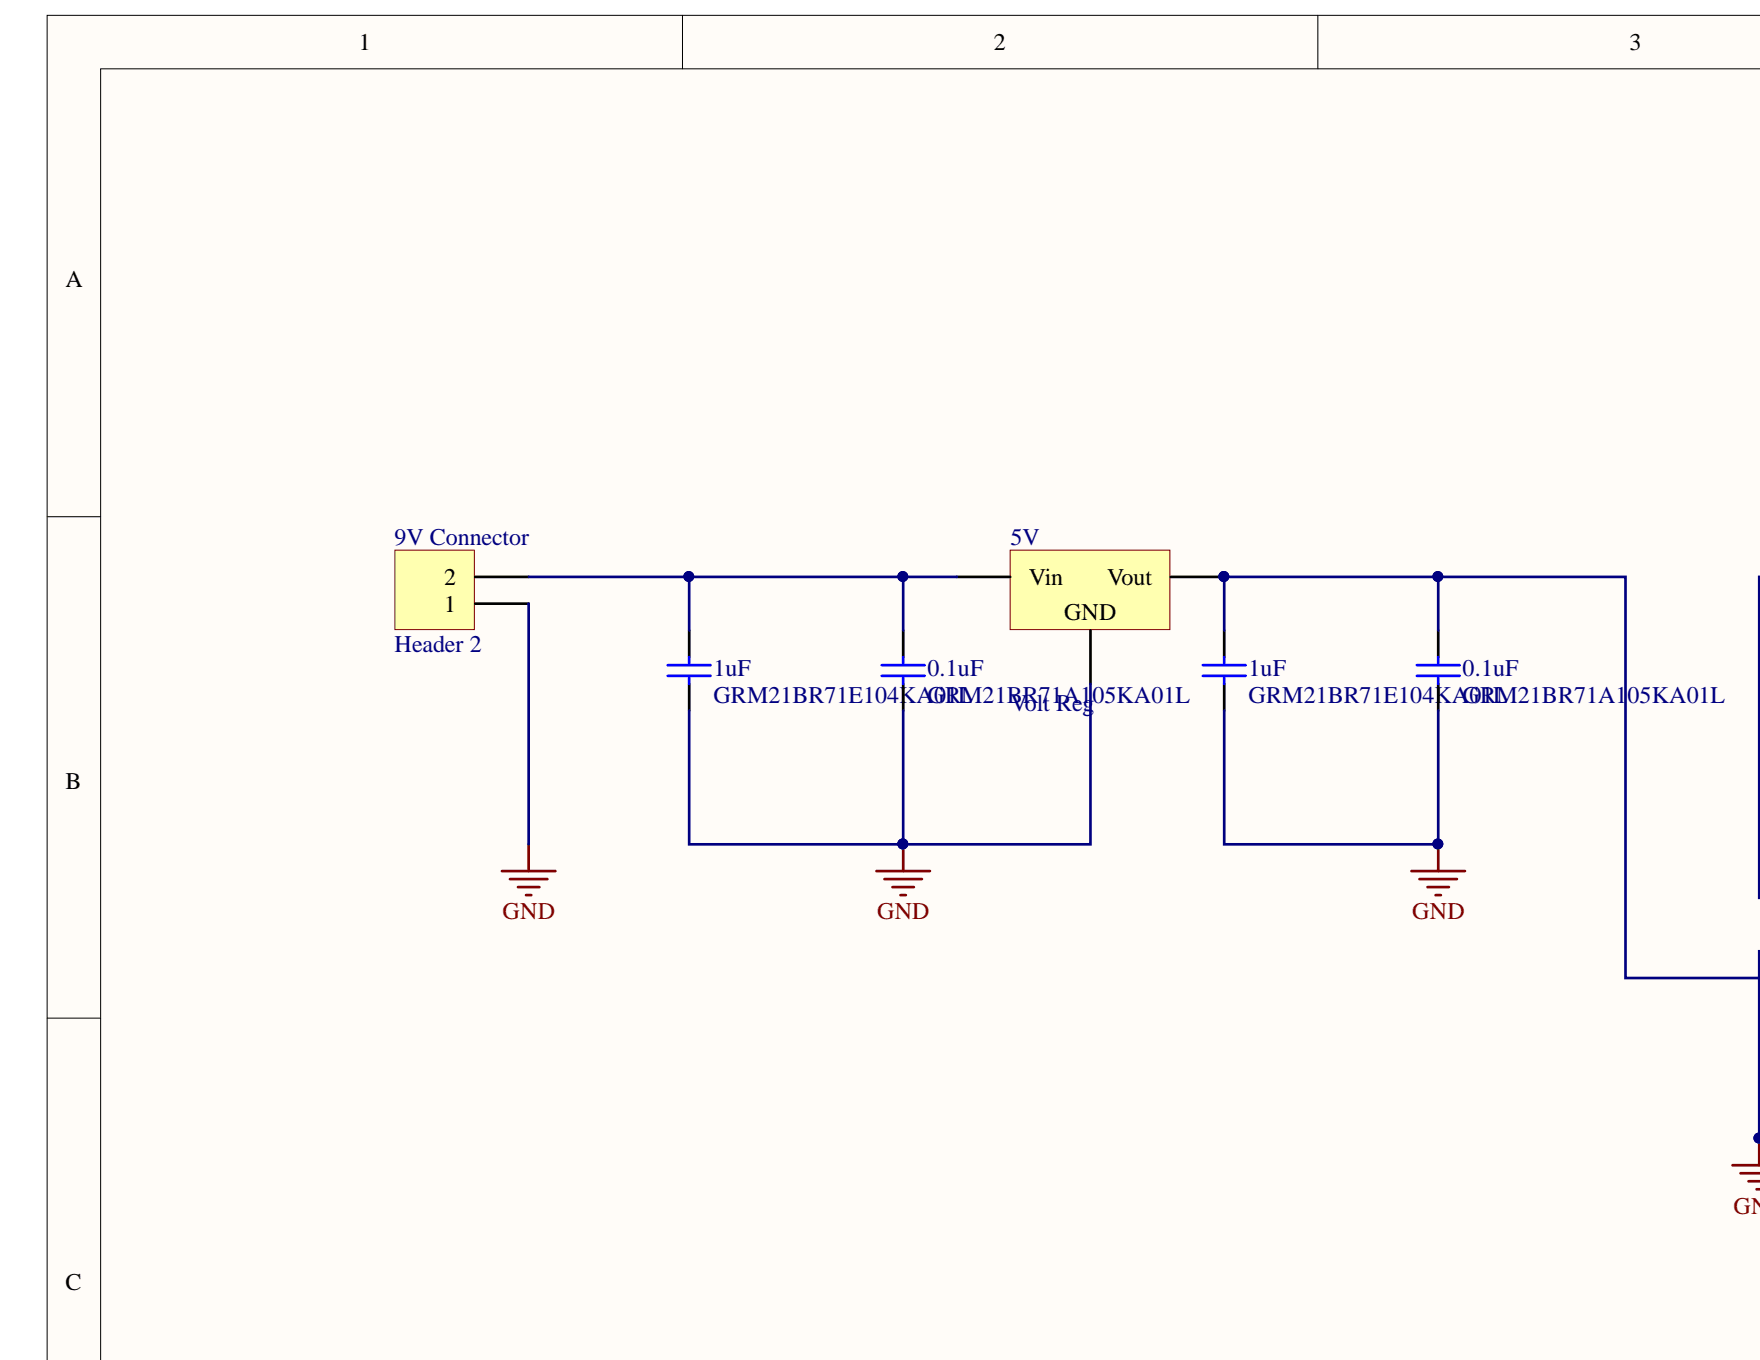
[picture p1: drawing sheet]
<svg xmlns="http://www.w3.org/2000/svg" width="186mm" height="144mm" viewBox="0 0 186 144" stroke-linecap="round" stroke-linejoin="round" font-family="sans-serif">
<g fill="#fffcf8" stroke="#000" stroke-width=".11">
<path d="M5 1.6h181.3v142.4h-181.3z"/>
<path d="M10.7 7.3h175.6v136.7h-175.6z"/>
</g>
<path d="M72.2 1.6v5.7M139.5 1.6v5.7M5 54.7h5.7M5 107.8h5.7" fill="none" stroke="#000" stroke-width=".11"/>
<path d="M92.8 92.2h5.6M93.6 93h4M94.5 93.9h2.2M95.3 94.7h.6M95.6 89.4v2.8" fill="none" stroke="#800000" stroke-width=".28"/>
<circle cx="95.5" cy="89.3" r=".52" fill="#000080" stroke="#000080" stroke-width=".11"/>
<path d="M106.9 58.2h16.9v8.4h-16.9z" fill="#ffffb0" stroke="#800000" stroke-width=".11"/>
<path d="M72.9 66.7v2.8M72.9 72.4v2.8M95.6 66.7v2.8M95.6 72.4v2.8M101.3 61.1h5.6M115.4 66.7v5.7M123.9 61.1h5.7M129.6 66.7v2.8M129.6 72.4v2.8M152.2 66.7v2.8M152.2 72.4v2.8" fill="none" stroke="#000" stroke-width=".28"/>
<g fill="#000080" stroke="#000080" stroke-width=".11">
<circle cx="129.5" cy="61" r=".52"/>
<circle cx="152.2" cy="89.3" r=".52"/>
</g>
<g fill="none" stroke="#00f" stroke-width=".28">
<path d="M70.7 70.4h4.5M70.7 71.5h4.5M72.9 69.5v.9M72.9 71.5v.9M93.3 70.4h4.6M93.3 71.5h4.6M95.6 69.5v.9M95.6 71.5v.9M127.3 70.4h4.5M127.3 71.5h4.5M129.6 69.5v.9M129.6 71.5v.9"/>
<path d="M149.9 70.4h4.6M149.9 71.5h4.6M152.2 69.5v.9M152.2 71.5v.9"/>
</g>
<path d="M149.4 92.2h5.6M150.2 93h4M151.1 93.9h2.2M151.9 94.7h.6M152.2 89.4v2.8" fill="none" stroke="#800000" stroke-width=".28"/>
<path d="M41.8 58.2h8.4v8.4h-8.4z" fill="#ffffb0" stroke="#800000" stroke-width=".11"/>
<path d="M50.3 63.9h5.7M50.3 61.1h5.7" fill="none" stroke="#000" stroke-width=".28"/>
<path d="M53.1 92.2h5.7M54 93h3.9M54.8 93.9h2.3M55.7 94.7h.5M56 89.4v2.8M183.4 123.3h2.9M184.2 124.2h2.1M185.1 125h1.2M185.9 125.9h.4M186.2 120.5v2.8" fill="none" stroke="#800000" stroke-width=".28"/>
<g fill="#000080" stroke="#000080" stroke-width=".11">
<path d="M185.7 120.2l.2-.2 .2-.1 .2 .1v.9a.49 .49 0 0 1-.6-.1 .49 .49 0 0 1 0-.6z"/>
<circle cx="72.9" cy="61" r=".52"/>
<circle cx="95.5" cy="61" r=".52"/>
<circle cx="95.5" cy="89.3" r=".52"/>
<circle cx="152.2" cy="89.3" r=".52"/>
<circle cx="129.5" cy="61" r=".52"/>
<circle cx="152.2" cy="61" r=".52"/>
</g>
<path d="M56 61.1h16.9M56 63.9v25.5M72.9 75.2v14.2h22.7v-14.2M95.6 61.1v5.6M101.3 61.1h-28.4v5.6M115.4 72.4v17h-19.8M129.6 75.2v14.2h22.6v-14.2M129.6 66.7v-5.6h22.6v5.6M152.2 61.1h19.8v42.4h14.3M186.3 61.1h-.1v33.9h.1M186.3 100.7h-.1v19.8h.1" fill="none" stroke="#000080" stroke-width=".28"/>
<g font-size="2.5">
<text x="38" y="5.3">1</text>
<text x="105.2" y="5.3">2</text>
<text x="172.5" y="5.3">3</text>
<text x="6.9" y="30.4">A</text>
<text x="47" y="64.7">1</text>
<text x="47" y="61.9">2</text>
<text x="108.9" y="61.9">Vin</text>
<text x="112.6" y="65.6">GND</text>
<text x="117.2" y="61.9">Vout</text>
<text x="6.9" y="83.5">B</text>
<text x="6.9" y="136.6">C</text>
</g>
<g font-size="2.5" fill="#000080">
<text x="41.8" y="57.6">9V Connector</text>
<text x="106.9" y="57.6">5V</text>
<text x="41.8" y="69">Header 2</text>
<text x="75.5" y="71.6">1uF</text>
<text x="98.2" y="71.6">0.1uF</text>
<text x="132.1" y="71.6">1uF</text>
<text x="154.8" y="71.6">0.1uF</text>
<text x="75.5" y="74.4">GRM21BR71E104KAG01L</text>
<text x="100" y="74.4">RM21BR71A105KA01L</text>
<text x="106.9" y="75.2">Volt Reg</text>
<text x="132.1" y="74.4">GRM21BR71E104KAG01L</text>
<text x="156.7" y="74.4">RM21BR71A105KA01L</text>
</g>
<g font-size="2.5" fill="#800000">
<text x="53.2" y="97.3">GND</text>
<text x="92.8" y="97.3">GND</text>
<text x="149.5" y="97.3">GND</text>
<text x="183.5" y="128.4">GND</text>
</g>
</svg>
